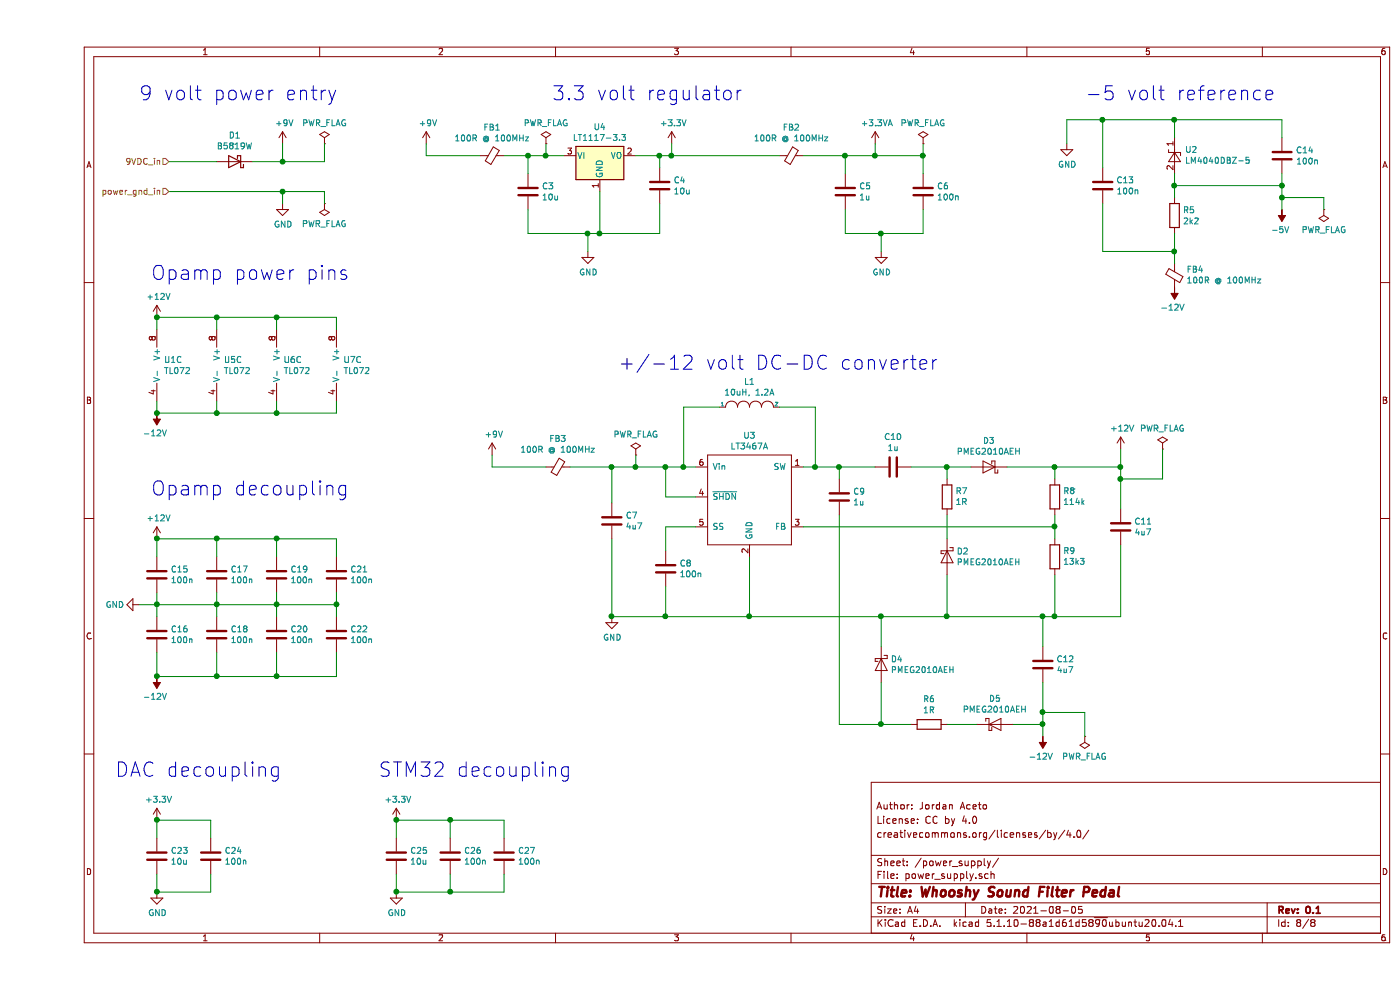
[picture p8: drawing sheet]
EESchema Schematic File Version 4
EELAYER 30 0
EELAYER END
$Descr A4 11693 8268
encoding utf-8
Sheet 8 8
Title "Whooshy Sound Filter Pedal"
Date "2021-08-05"
Rev "0.1"
Comp ""
Comment1 "creativecommons.org/licenses/by/4.0/"
Comment2 "License: CC by 4.0"
Comment3 "Author: Jordan Aceto"
Comment4 ""
$EndDescr
Text HLabel 1100 1350 0    50   Input ~ 0
9VDC_in
$Comp
L Reference_Voltage:LM4040DBZ-5 U2
U 1 1
P 9500 1300
F 0 "U2" V 9546 1212 50  0000 R CNN
F 1 "LM4040DBZ-5" V 9455 1212 50  0000 R CNN
F 2 "Package_TO_SOT_SMD:SOT-23" H 9500 1100 50  0001 C CIN
F 3 "http://www.ti.com/lit/ds/symlink/lm4040-n.pdf" H 9500 1300 50  0001 C CIN
	1    9500 1300
	0    -1   -1   0   
$EndComp
$Comp
L lt3467A:LT3467A U3
U 1 1
P 5950 4150
F 0 "U3" H 5950 4665 50  0000 C CNN
F 1 "LT3467A" H 5950 4574 50  0000 C CNN
F 2 "Package_TO_SOT_SMD:TSOT-23-6" H 5850 4650 50  0001 C CNN
F 3 "" H 5450 4650 50  0001 C CNN
	1    5950 4150
	1    0    0    -1  
$EndComp
$Comp
L power:-12V #PWR032
U 1 1
P 8400 6150
F 0 "#PWR032" H 8400 6250 50  0001 C CNN
F 1 "-12V" H 8415 6323 50  0000 C CNN
F 2 "" H 8400 6150 50  0001 C CNN
F 3 "" H 8400 6150 50  0001 C CNN
	1    8400 6150
	-1   0    0    1   
$EndComp
$Comp
L power:+12V #PWR034
U 1 1
P 9050 3750
F 0 "#PWR034" H 9050 3600 50  0001 C CNN
F 1 "+12V" H 9065 3923 50  0000 C CNN
F 2 "" H 9050 3750 50  0001 C CNN
F 3 "" H 9050 3750 50  0001 C CNN
	1    9050 3750
	1    0    0    -1  
$EndComp
$Comp
L power:-5V #PWR020
U 1 1
P 10400 1750
F 0 "#PWR020" H 10400 1850 50  0001 C CNN
F 1 "-5V" H 10415 1923 50  0000 C CNN
F 2 "" H 10400 1750 50  0001 C CNN
F 3 "" H 10400 1750 50  0001 C CNN
	1    10400 1750
	-1   0    0    1   
$EndComp
$Comp
L Regulator_Linear:LT1117-3.3 U4
U 1 1
P 4700 1300
F 0 "U4" H 4700 1542 50  0000 C CNN
F 1 "LT1117-3.3" H 4700 1451 50  0000 C CNN
F 2 "Package_TO_SOT_SMD:SOT-223-3_TabPin2" H 4700 1300 50  0001 C CNN
F 3 "https://www.analog.com/media/en/technical-documentation/data-sheets/1117fd.pdf" H 4700 1300 50  0001 C CNN
	1    4700 1300
	1    0    0    -1  
$EndComp
$Comp
L power:+3.3V #PWR030
U 1 1
P 5300 1200
F 0 "#PWR030" H 5300 1050 50  0001 C CNN
F 1 "+3.3V" H 5315 1373 50  0000 C CNN
F 2 "" H 5300 1200 50  0001 C CNN
F 3 "" H 5300 1200 50  0001 C CNN
	1    5300 1200
	1    0    0    -1  
$EndComp
$Comp
L power:+3.3VA #PWR031
U 1 1
P 7000 1200
F 0 "#PWR031" H 7000 1050 50  0001 C CNN
F 1 "+3.3VA" H 7015 1373 50  0000 C CNN
F 2 "" H 7000 1200 50  0001 C CNN
F 3 "" H 7000 1200 50  0001 C CNN
	1    7000 1200
	1    0    0    -1  
$EndComp
$Comp
L Device:D_Schottky D1
U 1 1
P 1650 1350
F 0 "D1" H 1650 1133 50  0000 C CNN
F 1 "B5819W" H 1650 1224 50  0000 C CNN
F 2 "Diode_SMD:D_SOD-123" H 1650 1350 50  0001 C CNN
F 3 "~" H 1650 1350 50  0001 C CNN
	1    1650 1350
	-1   0    0    1   
$EndComp
$Comp
L Device:C C3
U 1 1
P 4100 1600
F 0 "C3" H 4215 1646 50  0000 L CNN
F 1 "10u" H 4215 1555 50  0000 L CNN
F 2 "Capacitor_SMD:C_0805_2012Metric" H 4138 1450 50  0001 C CNN
F 3 "~" H 4100 1600 50  0001 C CNN
	1    4100 1600
	1    0    0    -1  
$EndComp
$Comp
L Device:C C4
U 1 1
P 5200 1550
F 0 "C4" H 5315 1596 50  0000 L CNN
F 1 "10u" H 5315 1505 50  0000 L CNN
F 2 "Capacitor_SMD:C_0805_2012Metric" H 5238 1400 50  0001 C CNN
F 3 "~" H 5200 1550 50  0001 C CNN
	1    5200 1550
	1    0    0    -1  
$EndComp
$Comp
L Device:Ferrite_Bead_Small FB1
U 1 1
P 3800 1300
F 0 "FB1" V 3563 1300 50  0000 C CNN
F 1 "100R @ 100MHz" V 3654 1300 50  0000 C CNN
F 2 "Inductor_SMD:L_0805_2012Metric" V 3730 1300 50  0001 C CNN
F 3 "~" H 3800 1300 50  0001 C CNN
	1    3800 1300
	0    1    1    0   
$EndComp
$Comp
L Device:R R5
U 1 1
P 9500 1800
F 0 "R5" H 9570 1846 50  0000 L CNN
F 1 "2k2" H 9570 1755 50  0000 L CNN
F 2 "Resistor_SMD:R_0805_2012Metric" V 9430 1800 50  0001 C CNN
F 3 "~" H 9500 1800 50  0001 C CNN
	1    9500 1800
	1    0    0    -1  
$EndComp
$Comp
L Device:C C13
U 1 1
P 8900 1550
F 0 "C13" H 9015 1596 50  0000 L CNN
F 1 "100n" H 9015 1505 50  0000 L CNN
F 2 "Capacitor_SMD:C_0805_2012Metric" H 8938 1400 50  0001 C CNN
F 3 "~" H 8900 1550 50  0001 C CNN
	1    8900 1550
	1    0    0    -1  
$EndComp
$Comp
L Device:C C14
U 1 1
P 10400 1300
F 0 "C14" H 10515 1346 50  0000 L CNN
F 1 "100n" H 10515 1255 50  0000 L CNN
F 2 "Capacitor_SMD:C_0805_2012Metric" H 10438 1150 50  0001 C CNN
F 3 "~" H 10400 1300 50  0001 C CNN
	1    10400 1300
	1    0    0    -1  
$EndComp
Wire Wire Line
	8900 1400 8900 1000
Wire Wire Line
	9500 1000 9500 1150
Wire Wire Line
	9500 1950 9500 2100
Wire Wire Line
	9500 2100 8900 2100
Wire Wire Line
	8900 2100 8900 1700
Wire Wire Line
	9500 1450 9500 1550
Wire Wire Line
	9500 1550 10400 1550
Wire Wire Line
	10400 1550 10400 1450
Connection ~ 9500 1550
Wire Wire Line
	9500 1550 9500 1650
Wire Wire Line
	10400 1150 10400 1000
Wire Wire Line
	10400 1000 9500 1000
Connection ~ 9500 1000
Wire Wire Line
	10400 1750 10400 1650
Connection ~ 10400 1550
Wire Wire Line
	9500 2200 9500 2100
Connection ~ 9500 2100
$Comp
L Device:Ferrite_Bead_Small FB2
U 1 1
P 6300 1300
F 0 "FB2" V 6063 1300 50  0000 C CNN
F 1 "100R @ 100MHz" V 6154 1300 50  0000 C CNN
F 2 "Inductor_SMD:L_0805_2012Metric" V 6230 1300 50  0001 C CNN
F 3 "~" H 6300 1300 50  0001 C CNN
	1    6300 1300
	0    1    1    0   
$EndComp
$Comp
L Device:Ferrite_Bead_Small FB3
U 1 1
P 4350 3900
F 0 "FB3" V 4113 3900 50  0000 C CNN
F 1 "100R @ 100MHz" V 4204 3900 50  0000 C CNN
F 2 "Inductor_SMD:L_0805_2012Metric" V 4280 3900 50  0001 C CNN
F 3 "~" H 4350 3900 50  0001 C CNN
	1    4350 3900
	0    1    1    0   
$EndComp
$Comp
L Device:C C7
U 1 1
P 4800 4350
F 0 "C7" H 4915 4396 50  0000 L CNN
F 1 "4u7" H 4915 4305 50  0000 L CNN
F 2 "Capacitor_SMD:C_0805_2012Metric" H 4838 4200 50  0001 C CNN
F 3 "~" H 4800 4350 50  0001 C CNN
	1    4800 4350
	1    0    0    -1  
$EndComp
$Comp
L Device:C C8
U 1 1
P 5250 4750
F 0 "C8" H 5365 4796 50  0000 L CNN
F 1 "100n" H 5365 4705 50  0000 L CNN
F 2 "Capacitor_SMD:C_0805_2012Metric" H 5288 4600 50  0001 C CNN
F 3 "~" H 5250 4750 50  0001 C CNN
	1    5250 4750
	1    0    0    -1  
$EndComp
Wire Wire Line
	4800 4200 4800 3900
Connection ~ 4800 3900
Wire Wire Line
	4800 3900 4450 3900
Wire Wire Line
	5500 3900 5400 3900
Wire Wire Line
	5250 4600 5250 4400
Wire Wire Line
	5250 4400 5500 4400
Wire Wire Line
	5500 4150 5250 4150
Wire Wire Line
	5250 4150 5250 3900
Connection ~ 5250 3900
Wire Wire Line
	5250 3900 5000 3900
Wire Wire Line
	5250 4900 5250 5150
Wire Wire Line
	5250 5150 5950 5150
Wire Wire Line
	5950 5150 5950 4650
Wire Wire Line
	5250 5150 4800 5150
Wire Wire Line
	4800 5150 4800 4500
Connection ~ 5250 5150
$Comp
L Device:C C9
U 1 1
P 6700 4150
F 0 "C9" H 6815 4196 50  0000 L CNN
F 1 "1u" H 6815 4105 50  0000 L CNN
F 2 "Capacitor_SMD:C_0805_2012Metric" H 6738 4000 50  0001 C CNN
F 3 "~" H 6700 4150 50  0001 C CNN
	1    6700 4150
	1    0    0    -1  
$EndComp
Wire Wire Line
	6700 4000 6700 3900
Wire Wire Line
	6700 3900 6500 3900
$Comp
L Diode:PMEG2010AEH D3
U 1 1
P 7950 3900
F 0 "D3" H 7950 3684 50  0000 C CNN
F 1 "PMEG2010AEH" H 7950 3775 50  0000 C CNN
F 2 "Diode_SMD:D_SOD-123F" H 7950 3725 50  0001 C CNN
F 3 "https://assets.nexperia.com/documents/data-sheet/PMEG2010AEH_PMEG2010AET.pdf" H 7950 3900 50  0001 C CNN
	1    7950 3900
	-1   0    0    1   
$EndComp
$Comp
L Device:R R7
U 1 1
P 7600 4150
F 0 "R7" H 7530 4104 50  0000 R CNN
F 1 "1R" H 7530 4195 50  0000 R CNN
F 2 "Resistor_SMD:R_0805_2012Metric" V 7530 4150 50  0001 C CNN
F 3 "~" H 7600 4150 50  0001 C CNN
	1    7600 4150
	-1   0    0    1   
$EndComp
$Comp
L Diode:PMEG2010AEH D2
U 1 1
P 7600 4650
F 0 "D2" V 7554 4729 50  0000 L CNN
F 1 "PMEG2010AEH" V 7645 4729 50  0000 L CNN
F 2 "Diode_SMD:D_SOD-123F" H 7600 4475 50  0001 C CNN
F 3 "https://assets.nexperia.com/documents/data-sheet/PMEG2010AEH_PMEG2010AET.pdf" H 7600 4650 50  0001 C CNN
	1    7600 4650
	0    1    1    0   
$EndComp
$Comp
L Device:R R8
U 1 1
P 8500 4150
F 0 "R8" H 8430 4104 50  0000 R CNN
F 1 "114k" H 8430 4195 50  0000 R CNN
F 2 "Resistor_SMD:R_0805_2012Metric" V 8430 4150 50  0001 C CNN
F 3 "~" H 8500 4150 50  0001 C CNN
	1    8500 4150
	-1   0    0    1   
$EndComp
$Comp
L Device:R R9
U 1 1
P 8500 4650
F 0 "R9" H 8430 4604 50  0000 R CNN
F 1 "13k3" H 8430 4695 50  0000 R CNN
F 2 "Resistor_SMD:R_0805_2012Metric" V 8430 4650 50  0001 C CNN
F 3 "~" H 8500 4650 50  0001 C CNN
	1    8500 4650
	-1   0    0    1   
$EndComp
$Comp
L Device:C C11
U 1 1
P 9050 4400
F 0 "C11" H 9165 4446 50  0000 L CNN
F 1 "4u7" H 9165 4355 50  0000 L CNN
F 2 "Capacitor_SMD:C_0805_2012Metric" H 9088 4250 50  0001 C CNN
F 3 "~" H 9050 4400 50  0001 C CNN
	1    9050 4400
	1    0    0    -1  
$EndComp
Wire Wire Line
	7800 3900 7600 3900
Wire Wire Line
	7600 4000 7600 3900
Connection ~ 7600 3900
Wire Wire Line
	7600 3900 7300 3900
Wire Wire Line
	7600 4300 7600 4500
Wire Wire Line
	8100 3900 8500 3900
Wire Wire Line
	8500 3900 8500 4000
Wire Wire Line
	8500 4300 8500 4400
Wire Wire Line
	6400 4400 8500 4400
Connection ~ 8500 4400
Wire Wire Line
	8500 4400 8500 4500
Wire Wire Line
	8500 3900 9050 3900
Wire Wire Line
	9050 3900 9050 4000
Connection ~ 8500 3900
Wire Wire Line
	5950 5150 7050 5150
Wire Wire Line
	8500 5150 8500 4800
Wire Wire Line
	7600 4800 7600 5150
Connection ~ 7600 5150
Wire Wire Line
	8500 5150 9050 5150
Wire Wire Line
	9050 5150 9050 4550
Connection ~ 8500 5150
Connection ~ 9050 3900
$Comp
L Device:C C12
U 1 1
P 8400 5550
F 0 "C12" H 8515 5596 50  0000 L CNN
F 1 "4u7" H 8515 5505 50  0000 L CNN
F 2 "Capacitor_SMD:C_0805_2012Metric" H 8438 5400 50  0001 C CNN
F 3 "~" H 8400 5550 50  0001 C CNN
	1    8400 5550
	1    0    0    -1  
$EndComp
$Comp
L Diode:PMEG2010AEH D5
U 1 1
P 8000 6050
F 0 "D5" H 8000 6266 50  0000 C CNN
F 1 "PMEG2010AEH" H 8000 6175 50  0000 C CNN
F 2 "Diode_SMD:D_SOD-123F" H 8000 5875 50  0001 C CNN
F 3 "https://assets.nexperia.com/documents/data-sheet/PMEG2010AEH_PMEG2010AET.pdf" H 8000 6050 50  0001 C CNN
	1    8000 6050
	1    0    0    -1  
$EndComp
Wire Wire Line
	8150 6050 8400 6050
Wire Wire Line
	8400 6050 8400 5950
Wire Wire Line
	8400 5400 8400 5150
Connection ~ 8400 6050
Wire Wire Line
	7600 6050 7850 6050
Wire Wire Line
	7050 5700 7050 6050
$Comp
L Device:R R6
U 1 1
P 7450 6050
F 0 "R6" V 7657 6050 50  0000 C CNN
F 1 "1R" V 7566 6050 50  0000 C CNN
F 2 "Resistor_SMD:R_0805_2012Metric" V 7380 6050 50  0001 C CNN
F 3 "~" H 7450 6050 50  0001 C CNN
	1    7450 6050
	0    -1   -1   0   
$EndComp
$Comp
L Diode:PMEG2010AEH D4
U 1 1
P 7050 5550
F 0 "D4" V 7004 5629 50  0000 L CNN
F 1 "PMEG2010AEH" V 7095 5629 50  0000 L CNN
F 2 "Diode_SMD:D_SOD-123F" H 7050 5375 50  0001 C CNN
F 3 "https://assets.nexperia.com/documents/data-sheet/PMEG2010AEH_PMEG2010AET.pdf" H 7050 5550 50  0001 C CNN
	1    7050 5550
	0    1    1    0   
$EndComp
Connection ~ 8400 5150
Wire Wire Line
	8400 5150 8500 5150
Wire Wire Line
	7600 5150 8400 5150
Wire Wire Line
	6700 4300 6700 6050
Wire Wire Line
	6700 6050 7050 6050
Connection ~ 7050 6050
Wire Wire Line
	7050 6050 7300 6050
Wire Wire Line
	7050 5400 7050 5150
Connection ~ 7050 5150
Wire Wire Line
	7050 5150 7600 5150
Connection ~ 6700 3900
Connection ~ 5950 5150
$Comp
L Device:C C10
U 1 1
P 7150 3900
F 0 "C10" V 6898 3900 50  0000 C CNN
F 1 "1u" V 6989 3900 50  0000 C CNN
F 2 "Capacitor_SMD:C_0805_2012Metric" H 7188 3750 50  0001 C CNN
F 3 "~" H 7150 3900 50  0001 C CNN
	1    7150 3900
	0    1    1    0   
$EndComp
Wire Wire Line
	7000 3900 6700 3900
$Comp
L power:GND #PWR028
U 1 1
P 4800 5150
F 0 "#PWR028" H 4800 4900 50  0001 C CNN
F 1 "GND" H 4805 4977 50  0000 C CNN
F 2 "" H 4800 5150 50  0001 C CNN
F 3 "" H 4800 5150 50  0001 C CNN
	1    4800 5150
	1    0    0    -1  
$EndComp
Connection ~ 4800 5150
$Comp
L power:+9V #PWR024
U 1 1
P 3800 3800
F 0 "#PWR024" H 3800 3650 50  0001 C CNN
F 1 "+9V" H 3815 3973 50  0000 C CNN
F 2 "" H 3800 3800 50  0001 C CNN
F 3 "" H 3800 3800 50  0001 C CNN
	1    3800 3800
	1    0    0    -1  
$EndComp
Wire Wire Line
	3800 3800 3800 3900
Wire Wire Line
	3800 3900 4250 3900
$Comp
L power:+9V #PWR021
U 1 1
P 2050 1200
F 0 "#PWR021" H 2050 1050 50  0001 C CNN
F 1 "+9V" H 2065 1373 50  0000 C CNN
F 2 "" H 2050 1200 50  0001 C CNN
F 3 "" H 2050 1200 50  0001 C CNN
	1    2050 1200
	1    0    0    -1  
$EndComp
Wire Wire Line
	1500 1350 1100 1350
Wire Wire Line
	1800 1350 2050 1350
Wire Wire Line
	2050 1350 2050 1200
$Comp
L Device:C C5
U 1 1
P 6750 1600
F 0 "C5" H 6865 1646 50  0000 L CNN
F 1 "1u" H 6865 1555 50  0000 L CNN
F 2 "Capacitor_SMD:C_0805_2012Metric" H 6788 1450 50  0001 C CNN
F 3 "~" H 6750 1600 50  0001 C CNN
	1    6750 1600
	1    0    0    -1  
$EndComp
$Comp
L Device:C C6
U 1 1
P 7400 1600
F 0 "C6" H 7515 1646 50  0000 L CNN
F 1 "100n" H 7515 1555 50  0000 L CNN
F 2 "Capacitor_SMD:C_0805_2012Metric" H 7438 1450 50  0001 C CNN
F 3 "~" H 7400 1600 50  0001 C CNN
	1    7400 1600
	1    0    0    -1  
$EndComp
Wire Wire Line
	4100 1450 4100 1300
Wire Wire Line
	4100 1300 4250 1300
Wire Wire Line
	4100 1300 3900 1300
Connection ~ 4100 1300
Wire Wire Line
	4100 1750 4100 1950
Wire Wire Line
	4100 1950 4600 1950
Wire Wire Line
	5200 1950 5200 1700
Wire Wire Line
	5200 1400 5200 1300
Wire Wire Line
	5200 1300 5000 1300
Wire Wire Line
	4700 1600 4700 1950
Connection ~ 4700 1950
Wire Wire Line
	4700 1950 5200 1950
$Comp
L power:GND #PWR029
U 1 1
P 4600 2100
F 0 "#PWR029" H 4600 1850 50  0001 C CNN
F 1 "GND" H 4605 1927 50  0000 C CNN
F 2 "" H 4600 2100 50  0001 C CNN
F 3 "" H 4600 2100 50  0001 C CNN
	1    4600 2100
	1    0    0    -1  
$EndComp
Wire Wire Line
	4600 2100 4600 1950
Connection ~ 4600 1950
Wire Wire Line
	4600 1950 4700 1950
Connection ~ 5200 1300
Wire Wire Line
	5200 1300 5300 1300
Wire Wire Line
	5300 1200 5300 1300
Connection ~ 5300 1300
Wire Wire Line
	6400 1300 6750 1300
Wire Wire Line
	7000 1300 7000 1200
Wire Wire Line
	6750 1450 6750 1300
Connection ~ 6750 1300
Wire Wire Line
	6750 1300 7000 1300
Wire Wire Line
	7000 1300 7400 1300
Wire Wire Line
	7400 1300 7400 1450
Connection ~ 7000 1300
Wire Wire Line
	7400 1750 7400 1950
Wire Wire Line
	7400 1950 7050 1950
Wire Wire Line
	6750 1950 6750 1750
$Comp
L power:GND #PWR033
U 1 1
P 7050 2100
F 0 "#PWR033" H 7050 1850 50  0001 C CNN
F 1 "GND" H 7055 1927 50  0000 C CNN
F 2 "" H 7050 2100 50  0001 C CNN
F 3 "" H 7050 2100 50  0001 C CNN
	1    7050 2100
	1    0    0    -1  
$EndComp
Wire Wire Line
	7050 2100 7050 1950
$Comp
L power:+9V #PWR027
U 1 1
P 3250 1200
F 0 "#PWR027" H 3250 1050 50  0001 C CNN
F 1 "+9V" H 3265 1373 50  0000 C CNN
F 2 "" H 3250 1200 50  0001 C CNN
F 3 "" H 3250 1200 50  0001 C CNN
	1    3250 1200
	1    0    0    -1  
$EndComp
Wire Wire Line
	3250 1200 3250 1300
Wire Wire Line
	3250 1300 3700 1300
Connection ~ 7050 1950
Wire Wire Line
	7050 1950 6750 1950
$Comp
L Device:Ferrite_Bead_Small FB4
U 1 1
P 9500 2300
F 0 "FB4" H 9400 2254 50  0000 R CNN
F 1 "100R @ 100MHz" H 9400 2345 50  0000 R CNN
F 2 "Inductor_SMD:L_0805_2012Metric" V 9430 2300 50  0001 C CNN
F 3 "~" H 9500 2300 50  0001 C CNN
	1    9500 2300
	-1   0    0    1   
$EndComp
$Comp
L power:PWR_FLAG #FLG02
U 1 1
P 2400 1200
F 0 "#FLG02" H 2400 1275 50  0001 C CNN
F 1 "PWR_FLAG" H 2400 1373 50  0000 C CNN
F 2 "" H 2400 1200 50  0001 C CNN
F 3 "~" H 2400 1200 50  0001 C CNN
	1    2400 1200
	1    0    0    -1  
$EndComp
Wire Wire Line
	2400 1200 2400 1350
Wire Wire Line
	2400 1350 2050 1350
Connection ~ 2050 1350
$Comp
L power:PWR_FLAG #FLG01
U 1 1
P 10750 1750
F 0 "#FLG01" H 10750 1825 50  0001 C CNN
F 1 "PWR_FLAG" H 10750 1923 50  0000 C CNN
F 2 "" H 10750 1750 50  0001 C CNN
F 3 "~" H 10750 1750 50  0001 C CNN
	1    10750 1750
	-1   0    0    1   
$EndComp
Wire Wire Line
	10400 1650 10750 1650
Connection ~ 10400 1650
Wire Wire Line
	10400 1650 10400 1550
$Comp
L power:PWR_FLAG #FLG05
U 1 1
P 7400 1200
F 0 "#FLG05" H 7400 1275 50  0001 C CNN
F 1 "PWR_FLAG" H 7400 1373 50  0000 C CNN
F 2 "" H 7400 1200 50  0001 C CNN
F 3 "~" H 7400 1200 50  0001 C CNN
	1    7400 1200
	1    0    0    -1  
$EndComp
Wire Wire Line
	7400 1200 7400 1300
Connection ~ 7400 1300
$Comp
L power:PWR_FLAG #FLG06
U 1 1
P 9400 3750
F 0 "#FLG06" H 9400 3825 50  0001 C CNN
F 1 "PWR_FLAG" H 9400 3923 50  0000 C CNN
F 2 "" H 9400 3750 50  0001 C CNN
F 3 "~" H 9400 3750 50  0001 C CNN
	1    9400 3750
	1    0    0    -1  
$EndComp
Wire Wire Line
	9050 3750 9050 3900
Wire Wire Line
	9050 4000 9400 4000
Wire Wire Line
	9400 4000 9400 3750
Connection ~ 9050 4000
Wire Wire Line
	9050 4000 9050 4250
$Comp
L power:PWR_FLAG #FLG04
U 1 1
P 8750 6150
F 0 "#FLG04" H 8750 6225 50  0001 C CNN
F 1 "PWR_FLAG" H 8750 6323 50  0000 C CNN
F 2 "" H 8750 6150 50  0001 C CNN
F 3 "~" H 8750 6150 50  0001 C CNN
	1    8750 6150
	-1   0    0    1   
$EndComp
Wire Wire Line
	8400 6050 8400 6150
Wire Wire Line
	8400 5950 8750 5950
Connection ~ 8400 5950
Wire Wire Line
	8400 5950 8400 5700
Wire Wire Line
	8750 6150 8750 5950
Wire Wire Line
	10750 1750 10750 1650
Text Notes 8750 850  0    118  ~ 0
-5 volt reference
Text Notes 4850 3100 0    118  ~ 0
+/-12 volt DC-DC converter
Text Notes 4300 850  0    118  ~ 0
3.3 volt regulator
Text Notes 850  850  0    118  ~ 0
9 volt power entry
$Comp
L Device:C C15
U 1 1
P 1000 4800
F 0 "C15" H 1115 4846 50  0000 L CNN
F 1 "100n" H 1115 4755 50  0000 L CNN
F 2 "Capacitor_SMD:C_0805_2012Metric" H 1038 4650 50  0001 C CNN
F 3 "~" H 1000 4800 50  0001 C CNN
	1    1000 4800
	1    0    0    -1  
$EndComp
$Comp
L Device:C C16
U 1 1
P 1000 5300
F 0 "C16" H 1115 5346 50  0000 L CNN
F 1 "100n" H 1115 5255 50  0000 L CNN
F 2 "Capacitor_SMD:C_0805_2012Metric" H 1038 5150 50  0001 C CNN
F 3 "~" H 1000 5300 50  0001 C CNN
	1    1000 5300
	1    0    0    -1  
$EndComp
$Comp
L Device:C C18
U 1 1
P 1500 5300
F 0 "C18" H 1615 5346 50  0000 L CNN
F 1 "100n" H 1615 5255 50  0000 L CNN
F 2 "Capacitor_SMD:C_0805_2012Metric" H 1538 5150 50  0001 C CNN
F 3 "~" H 1500 5300 50  0001 C CNN
	1    1500 5300
	1    0    0    -1  
$EndComp
$Comp
L Device:C C20
U 1 1
P 2000 5300
F 0 "C20" H 2115 5346 50  0000 L CNN
F 1 "100n" H 2115 5255 50  0000 L CNN
F 2 "Capacitor_SMD:C_0805_2012Metric" H 2038 5150 50  0001 C CNN
F 3 "~" H 2000 5300 50  0001 C CNN
	1    2000 5300
	1    0    0    -1  
$EndComp
$Comp
L Device:C C22
U 1 1
P 2500 5300
F 0 "C22" H 2615 5346 50  0000 L CNN
F 1 "100n" H 2615 5255 50  0000 L CNN
F 2 "Capacitor_SMD:C_0805_2012Metric" H 2538 5150 50  0001 C CNN
F 3 "~" H 2500 5300 50  0001 C CNN
	1    2500 5300
	1    0    0    -1  
$EndComp
$Comp
L Device:C C17
U 1 1
P 1500 4800
F 0 "C17" H 1615 4846 50  0000 L CNN
F 1 "100n" H 1615 4755 50  0000 L CNN
F 2 "Capacitor_SMD:C_0805_2012Metric" H 1538 4650 50  0001 C CNN
F 3 "~" H 1500 4800 50  0001 C CNN
	1    1500 4800
	1    0    0    -1  
$EndComp
$Comp
L Device:C C19
U 1 1
P 2000 4800
F 0 "C19" H 2115 4846 50  0000 L CNN
F 1 "100n" H 2115 4755 50  0000 L CNN
F 2 "Capacitor_SMD:C_0805_2012Metric" H 2038 4650 50  0001 C CNN
F 3 "~" H 2000 4800 50  0001 C CNN
	1    2000 4800
	1    0    0    -1  
$EndComp
$Comp
L Device:C C21
U 1 1
P 2500 4800
F 0 "C21" H 2615 4846 50  0000 L CNN
F 1 "100n" H 2615 4755 50  0000 L CNN
F 2 "Capacitor_SMD:C_0805_2012Metric" H 2538 4650 50  0001 C CNN
F 3 "~" H 2500 4800 50  0001 C CNN
	1    2500 4800
	1    0    0    -1  
$EndComp
Wire Wire Line
	1000 4650 1000 4500
Wire Wire Line
	1000 4500 1500 4500
Wire Wire Line
	2500 4500 2500 4650
Wire Wire Line
	2500 4950 2500 5050
Wire Wire Line
	2500 5450 2500 5650
Wire Wire Line
	2500 5650 2000 5650
Wire Wire Line
	1000 5650 1000 5450
Wire Wire Line
	2500 5050 2000 5050
Connection ~ 2500 5050
Wire Wire Line
	2500 5050 2500 5150
Wire Wire Line
	1000 4950 1000 5050
Connection ~ 1000 5050
Wire Wire Line
	1000 5050 1000 5150
Wire Wire Line
	1500 4950 1500 5050
Connection ~ 1500 5050
Wire Wire Line
	1500 5050 1000 5050
Wire Wire Line
	1500 5050 1500 5150
Wire Wire Line
	2000 5150 2000 5050
Connection ~ 2000 5050
Wire Wire Line
	2000 5050 1500 5050
Wire Wire Line
	2000 5050 2000 4950
Wire Wire Line
	2000 4650 2000 4500
Connection ~ 2000 4500
Wire Wire Line
	2000 4500 2500 4500
Wire Wire Line
	1500 4650 1500 4500
Connection ~ 1500 4500
Wire Wire Line
	1500 4500 2000 4500
Wire Wire Line
	1500 5450 1500 5650
Connection ~ 1500 5650
Wire Wire Line
	1500 5650 1000 5650
Wire Wire Line
	2000 5450 2000 5650
Connection ~ 2000 5650
Wire Wire Line
	2000 5650 1500 5650
$Comp
L power:+12V #PWR016
U 1 1
P 1000 4500
F 0 "#PWR016" H 1000 4350 50  0001 C CNN
F 1 "+12V" H 1015 4673 50  0000 C CNN
F 2 "" H 1000 4500 50  0001 C CNN
F 3 "" H 1000 4500 50  0001 C CNN
	1    1000 4500
	1    0    0    -1  
$EndComp
Connection ~ 1000 4500
$Comp
L power:-12V #PWR017
U 1 1
P 1000 5650
F 0 "#PWR017" H 1000 5750 50  0001 C CNN
F 1 "-12V" H 1015 5823 50  0000 C CNN
F 2 "" H 1000 5650 50  0001 C CNN
F 3 "" H 1000 5650 50  0001 C CNN
	1    1000 5650
	-1   0    0    1   
$EndComp
Connection ~ 1000 5650
$Comp
L power:GND #PWR015
U 1 1
P 850 5050
F 0 "#PWR015" H 850 4800 50  0001 C CNN
F 1 "GND" V 850 4850 50  0000 C CNN
F 2 "" H 850 5050 50  0001 C CNN
F 3 "" H 850 5050 50  0001 C CNN
	1    850  5050
	0    1    1    0   
$EndComp
Wire Wire Line
	850  5050 1000 5050
Text Notes 950  4150 0    118  ~ 0
Opamp decoupling
$Comp
L Device:C C23
U 1 1
P 1000 7150
F 0 "C23" H 1115 7196 50  0000 L CNN
F 1 "10u" H 1115 7105 50  0000 L CNN
F 2 "Capacitor_SMD:C_0805_2012Metric" H 1038 7000 50  0001 C CNN
F 3 "~" H 1000 7150 50  0001 C CNN
	1    1000 7150
	1    0    0    -1  
$EndComp
$Comp
L Device:C C24
U 1 1
P 1450 7150
F 0 "C24" H 1565 7196 50  0000 L CNN
F 1 "100n" H 1565 7105 50  0000 L CNN
F 2 "Capacitor_SMD:C_0805_2012Metric" H 1488 7000 50  0001 C CNN
F 3 "~" H 1450 7150 50  0001 C CNN
	1    1450 7150
	1    0    0    -1  
$EndComp
Wire Wire Line
	1000 7300 1000 7450
Wire Wire Line
	1000 7450 1450 7450
Wire Wire Line
	1450 7450 1450 7300
Wire Wire Line
	1450 7000 1450 6850
Wire Wire Line
	1450 6850 1000 6850
Wire Wire Line
	1000 6850 1000 7000
$Comp
L power:GND #PWR023
U 1 1
P 1000 7450
F 0 "#PWR023" H 1000 7200 50  0001 C CNN
F 1 "GND" H 1005 7277 50  0000 C CNN
F 2 "" H 1000 7450 50  0001 C CNN
F 3 "" H 1000 7450 50  0001 C CNN
	1    1000 7450
	1    0    0    -1  
$EndComp
Connection ~ 1000 7450
$Comp
L power:+3.3V #PWR022
U 1 1
P 1000 6850
F 0 "#PWR022" H 1000 6700 50  0001 C CNN
F 1 "+3.3V" H 1015 7023 50  0000 C CNN
F 2 "" H 1000 6850 50  0001 C CNN
F 3 "" H 1000 6850 50  0001 C CNN
	1    1000 6850
	1    0    0    -1  
$EndComp
Connection ~ 1000 6850
Text Notes 650  6500 0    118  ~ 0
DAC decoupling
$Comp
L Device:C C25
U 1 1
P 3000 7150
F 0 "C25" H 3115 7196 50  0000 L CNN
F 1 "10u" H 3115 7105 50  0000 L CNN
F 2 "Capacitor_SMD:C_0805_2012Metric" H 3038 7000 50  0001 C CNN
F 3 "~" H 3000 7150 50  0001 C CNN
	1    3000 7150
	1    0    0    -1  
$EndComp
$Comp
L Device:C C26
U 1 1
P 3450 7150
F 0 "C26" H 3565 7196 50  0000 L CNN
F 1 "100n" H 3565 7105 50  0000 L CNN
F 2 "Capacitor_SMD:C_0805_2012Metric" H 3488 7000 50  0001 C CNN
F 3 "~" H 3450 7150 50  0001 C CNN
	1    3450 7150
	1    0    0    -1  
$EndComp
Wire Wire Line
	3000 7300 3000 7450
Wire Wire Line
	3000 7450 3450 7450
Wire Wire Line
	3450 7450 3450 7300
Wire Wire Line
	3450 7000 3450 6850
Wire Wire Line
	3450 6850 3000 6850
Wire Wire Line
	3000 6850 3000 7000
$Comp
L power:GND #PWR026
U 1 1
P 3000 7450
F 0 "#PWR026" H 3000 7200 50  0001 C CNN
F 1 "GND" H 3005 7277 50  0000 C CNN
F 2 "" H 3000 7450 50  0001 C CNN
F 3 "" H 3000 7450 50  0001 C CNN
	1    3000 7450
	1    0    0    -1  
$EndComp
Connection ~ 3000 7450
$Comp
L power:+3.3V #PWR025
U 1 1
P 3000 6850
F 0 "#PWR025" H 3000 6700 50  0001 C CNN
F 1 "+3.3V" H 3015 7023 50  0000 C CNN
F 2 "" H 3000 6850 50  0001 C CNN
F 3 "" H 3000 6850 50  0001 C CNN
	1    3000 6850
	1    0    0    -1  
$EndComp
Connection ~ 3000 6850
$Comp
L Device:C C27
U 1 1
P 3900 7150
F 0 "C27" H 4015 7196 50  0000 L CNN
F 1 "100n" H 4015 7105 50  0000 L CNN
F 2 "Capacitor_SMD:C_0805_2012Metric" H 3938 7000 50  0001 C CNN
F 3 "~" H 3900 7150 50  0001 C CNN
	1    3900 7150
	1    0    0    -1  
$EndComp
Wire Wire Line
	3450 7450 3900 7450
Wire Wire Line
	3900 7450 3900 7300
Wire Wire Line
	3900 7000 3900 6850
Wire Wire Line
	3900 6850 3450 6850
Text Notes 2850 6500 0    118  ~ 0
STM32 decoupling
$Comp
L Amplifier_Operational:TL072 U1
U 3 1
P 1100 3050
F 0 "U1" H 1058 3096 50  0000 L CNN
F 1 "TL072" H 1058 3005 50  0000 L CNN
F 2 "Package_SO:SOIC-8_3.9x4.9mm_P1.27mm" H 1100 3050 50  0001 C CNN
F 3 "http://www.ti.com/lit/ds/symlink/tl071.pdf" H 1100 3050 50  0001 C CNN
	3    1100 3050
	1    0    0    -1  
$EndComp
$Comp
L Amplifier_Operational:TL072 U5
U 3 1
P 1600 3050
F 0 "U5" H 1558 3096 50  0000 L CNN
F 1 "TL072" H 1558 3005 50  0000 L CNN
F 2 "Package_SO:SOIC-8_3.9x4.9mm_P1.27mm" H 1600 3050 50  0001 C CNN
F 3 "http://www.ti.com/lit/ds/symlink/tl071.pdf" H 1600 3050 50  0001 C CNN
	3    1600 3050
	1    0    0    -1  
$EndComp
$Comp
L Amplifier_Operational:TL072 U6
U 3 1
P 2100 3050
F 0 "U6" H 2058 3096 50  0000 L CNN
F 1 "TL072" H 2058 3005 50  0000 L CNN
F 2 "Package_SO:SOIC-8_3.9x4.9mm_P1.27mm" H 2100 3050 50  0001 C CNN
F 3 "http://www.ti.com/lit/ds/symlink/tl071.pdf" H 2100 3050 50  0001 C CNN
	3    2100 3050
	1    0    0    -1  
$EndComp
$Comp
L Amplifier_Operational:TL072 U7
U 3 1
P 2600 3050
F 0 "U7" H 2558 3096 50  0000 L CNN
F 1 "TL072" H 2558 3005 50  0000 L CNN
F 2 "Package_SO:SOIC-8_3.9x4.9mm_P1.27mm" H 2600 3050 50  0001 C CNN
F 3 "http://www.ti.com/lit/ds/symlink/tl071.pdf" H 2600 3050 50  0001 C CNN
	3    2600 3050
	1    0    0    -1  
$EndComp
Wire Wire Line
	2500 2750 2500 2650
Wire Wire Line
	1000 2650 1000 2750
Wire Wire Line
	1500 2750 1500 2650
Connection ~ 1500 2650
Wire Wire Line
	1500 2650 1000 2650
Wire Wire Line
	2000 2750 2000 2650
Wire Wire Line
	1500 2650 2000 2650
Connection ~ 2000 2650
Wire Wire Line
	2000 2650 2500 2650
Wire Wire Line
	1000 3350 1000 3450
Wire Wire Line
	1000 3450 1500 3450
Wire Wire Line
	2500 3450 2500 3350
Wire Wire Line
	2000 3350 2000 3450
Connection ~ 2000 3450
Wire Wire Line
	2000 3450 2500 3450
Wire Wire Line
	1500 3350 1500 3450
Connection ~ 1500 3450
Wire Wire Line
	1500 3450 2000 3450
$Comp
L power:+12V #PWR0101
U 1 1
P 1000 2650
F 0 "#PWR0101" H 1000 2500 50  0001 C CNN
F 1 "+12V" H 1015 2823 50  0000 C CNN
F 2 "" H 1000 2650 50  0001 C CNN
F 3 "" H 1000 2650 50  0001 C CNN
	1    1000 2650
	1    0    0    -1  
$EndComp
Connection ~ 1000 2650
$Comp
L power:-12V #PWR0102
U 1 1
P 1000 3450
F 0 "#PWR0102" H 1000 3550 50  0001 C CNN
F 1 "-12V" H 1015 3623 50  0000 C CNN
F 2 "" H 1000 3450 50  0001 C CNN
F 3 "" H 1000 3450 50  0001 C CNN
	1    1000 3450
	-1   0    0    1   
$EndComp
Connection ~ 1000 3450
$Comp
L pspice:INDUCTOR L1
U 1 1
P 5950 3400
F 0 "L1" H 5950 3615 50  0000 C CNN
F 1 "10uH, 1.2A" H 5950 3524 50  0000 C CNN
F 2 "Inductor_SMD:L_Taiyo-Yuden_NR-50xx" H 5950 3400 50  0001 C CNN
F 3 "~" H 5950 3400 50  0001 C CNN
	1    5950 3400
	1    0    0    -1  
$EndComp
Wire Wire Line
	5700 3400 5400 3400
Wire Wire Line
	5400 3400 5400 3900
Connection ~ 5400 3900
Wire Wire Line
	5400 3900 5250 3900
Wire Wire Line
	6200 3400 6500 3400
Wire Wire Line
	6500 3400 6500 3900
Connection ~ 6500 3900
Wire Wire Line
	6500 3900 6400 3900
Connection ~ 3450 6850
Connection ~ 3450 7450
Text Notes 950  2350 0    118  ~ 0
Opamp power pins
$Comp
L power:PWR_FLAG #FLG0101
U 1 1
P 4250 1200
F 0 "#FLG0101" H 4250 1275 50  0001 C CNN
F 1 "PWR_FLAG" H 4250 1373 50  0000 C CNN
F 2 "" H 4250 1200 50  0001 C CNN
F 3 "~" H 4250 1200 50  0001 C CNN
	1    4250 1200
	1    0    0    -1  
$EndComp
Wire Wire Line
	4250 1200 4250 1300
Connection ~ 4250 1300
Wire Wire Line
	4250 1300 4400 1300
Wire Wire Line
	5300 1300 6200 1300
$Comp
L power:PWR_FLAG #FLG0102
U 1 1
P 5000 3800
F 0 "#FLG0102" H 5000 3875 50  0001 C CNN
F 1 "PWR_FLAG" H 5000 3973 50  0000 C CNN
F 2 "" H 5000 3800 50  0001 C CNN
F 3 "~" H 5000 3800 50  0001 C CNN
	1    5000 3800
	1    0    0    -1  
$EndComp
Wire Wire Line
	5000 3800 5000 3900
Connection ~ 5000 3900
Wire Wire Line
	5000 3900 4800 3900
$Comp
L power:PWR_FLAG #FLG0103
U 1 1
P 2400 1700
F 0 "#FLG0103" H 2400 1775 50  0001 C CNN
F 1 "PWR_FLAG" H 2400 1873 50  0000 C CNN
F 2 "" H 2400 1700 50  0001 C CNN
F 3 "~" H 2400 1700 50  0001 C CNN
	1    2400 1700
	-1   0    0    1   
$EndComp
$Comp
L power:GND #PWR0103
U 1 1
P 2050 1700
F 0 "#PWR0103" H 2050 1450 50  0001 C CNN
F 1 "GND" H 2055 1527 50  0000 C CNN
F 2 "" H 2050 1700 50  0001 C CNN
F 3 "" H 2050 1700 50  0001 C CNN
	1    2050 1700
	1    0    0    -1  
$EndComp
Wire Wire Line
	2400 1700 2400 1600
Wire Wire Line
	2400 1600 2050 1600
Text HLabel 1100 1600 0    50   Input ~ 0
power_gnd_in
Wire Wire Line
	2050 1700 2050 1600
Wire Wire Line
	2050 1600 1100 1600
Connection ~ 2050 1600
Wire Wire Line
	8900 1000 9500 1000
$Comp
L power:GND #PWR018
U 1 1
P 8600 1200
F 0 "#PWR018" H 8600 950 50  0001 C CNN
F 1 "GND" H 8605 1027 50  0000 C CNN
F 2 "" H 8600 1200 50  0001 C CNN
F 3 "" H 8600 1200 50  0001 C CNN
	1    8600 1200
	1    0    0    -1  
$EndComp
Wire Wire Line
	8600 1200 8600 1000
Wire Wire Line
	8600 1000 8900 1000
Connection ~ 8900 1000
$Comp
L power:-12V #PWR019
U 1 1
P 9500 2400
F 0 "#PWR019" H 9500 2500 50  0001 C CNN
F 1 "-12V" H 9515 2573 50  0000 C CNN
F 2 "" H 9500 2400 50  0001 C CNN
F 3 "" H 9500 2400 50  0001 C CNN
	1    9500 2400
	-1   0    0    1   
$EndComp
$EndSCHEMATC
